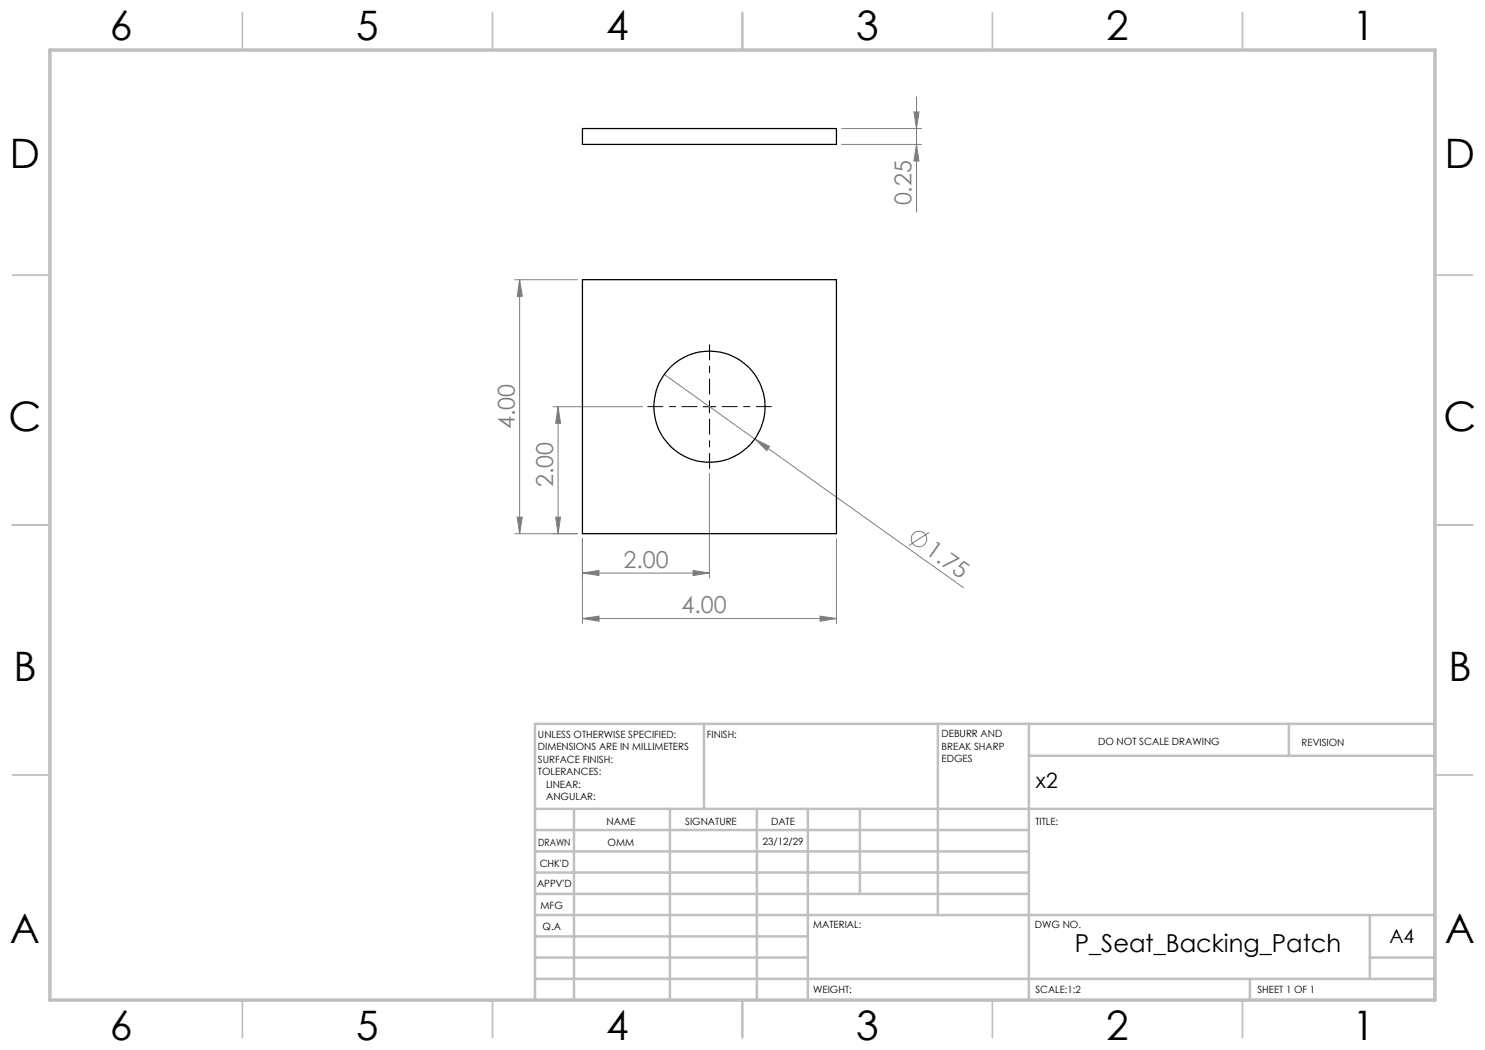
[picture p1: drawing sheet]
<svg xmlns="http://www.w3.org/2000/svg" width="297mm" height="210mm" viewBox="0 0 297 210" stroke-linecap="round" stroke-linejoin="round" font-family="sans-serif">
<g fill="none" stroke="#808080" stroke-width=".2">
<path d="M183.3 19.4v23M168.3 28.9h16M168.3 25.7h16M182.8 22.4h1l-.5 3.3zM183.3 28.9l.5 3.3h-1zM102.9 55.9h12.6M103.9 55.9v50.8M103.9 55.9l.6 3.4h-1.1zM132.9 74.9l59.8 42.6M110.6 81.3h17.9M111.6 81.3l.5 3.4h-1zM111.6 81.3v25.4"/>
<path d="M141.9 94.7v20.9M151 87.8l2.9 1.5-.5 .8zM102.9 106.7h12.6M103.4 103.4h1.1l-.6 3.3zM111.1 103.4h1l-.5 3.3zM116.5 114.6l3.3-.5v1zM116.5 107.7v17M116.5 114.6h25.4M138.6 114.1l3.3 .5-3.3 .5zM167.3 107.7v17M185.8 106.5l-4 2.6M116.5 123.7l3.3-.5v1z"/>
<path d="M116.5 123.7h50.8M164 123.2l3.3 .5-3.3 .5z"/>
<circle cx="183.8" cy="107.8" r="1.55"/>
</g>
<path d="M141.9 78.8v-9.8M139.4 81.3h-9.9M141.9 83.8v9.9M144.4 81.3h9.9" fill="none" stroke="#000" stroke-width=".2" stroke-dasharray="15.2 1.3 1.3 1.3" stroke-dashoffset="12.2"/>
<path d="M140.7 81.3h2.5M141.9 80.1v2.5" fill="none" stroke="#000" stroke-width=".2"/>
<g fill="none" stroke="#c0c0c0" stroke-width=".35">
<path d="M48.5 2.5v7.5M98.5 2.5v7.5M148.5 2.5v7.5M198.5 2.5v7.5M248.5 2.5v7.5M2.5 55h7.5M287 55h7.5M2.5 105h7.5M287 105h7.5M2.5 155h7.5M287 155h7.5M48.5 200v7.5"/>
<path d="M98.5 200v7.5M148.5 200v7.5M198.5 200v7.5M248.5 200v7.5"/>
</g>
<g fill="none" stroke="#c0c0c0" stroke-width=".5">
<path d="M140.8 144.8v17M187.6 144.8v38.2M205.8 144.8v55.2M205.8 151.2h81.2M257.8 144.8v6.4M287 144.8h-180v55.2M107 161.8h180M107 178.8h98.8M107 174.5h98.8M107 170.3h98.8M107 166h98.8M114.8 161.8v38.2"/>
<path d="M134 161.8v38.2M151.4 161.8v38.2M161.6 161.8v38.2M172 161.8v17M107 195.8h180M107 191.5h54.6M107 187.3h54.6M107 183h180M250 195.8v4.2M274 191.5h13M274 183v12.8"/>
</g>
<path d="M10 10h277v190h-277z" fill="none" stroke="#c0c0c0" stroke-width=".7"/>
<g fill="#808080">
<path d="M151 87.8l2.9 1.5-.5 .8z"/>
<path d="M116.5 123.7l3.3-.5v1zM164 123.2l3.3 .5-3.3 .5zM116.5 114.6l3.3-.5v1zM138.6 114.1l3.3 .5-3.3 .5z"/>
<path d="M111.1 103.4h1l-.5 3.3zM111.6 81.3l.5 3.4h-1zM183.3 28.9l.5 3.3h-1zM182.8 22.4h1l-.5 3.3z"/>
<path d="M103.9 55.9l.6 3.4h-1.1zM103.4 103.4h1.1l-.6 3.3z"/>
</g>
<g fill="none" stroke="#000" stroke-width=".25">
<path d="M116.5 25.7h50.8v3.2h-50.8zM116.5 55.9h50.8v50.8h-50.8z"/>
<circle cx="141.9" cy="81.4" r="11.1"/>
</g>
<g font-size="8.1">
<text x="22" y="8">6</text>
<text x="71.2" y="8">5</text>
<text x="121.2" y="8">4</text>
<text x="171.3" y="8">3</text>
<text x="221.3" y="8">2</text>
<text x="270.5" y="8">1</text>
<text x="2" y="33.6">D</text>
<text x="289" y="33.6">D</text>
<text x="1.7" y="86.1">C</text>
<text x="288.7" y="86.1">C</text>
<text x="2.7" y="136.1">B</text>
<text x="289.7" y="136.1">B</text>
<text x="2" y="188.6">A</text>
<text x="289" y="188.6">A</text>
<text x="22" y="208">6</text>
<text x="71.2" y="208">5</text>
<text x="121.2" y="208">4</text>
<text x="171.3" y="208">3</text>
<text x="221.3" y="208">2</text>
<text x="270.5" y="208">1</text>
</g>
<text font-size="4.9" x="215" y="190.3">P_Seat_Backing_Patch</text>
<g font-size="4.7" fill="#808080">
<text x="182.3" y="41.1" transform="rotate(-90 182.3 41.1)">0.25</text>
<text x="102.9" y="85.8" transform="rotate(-90 102.9 85.8)">4.00</text>
<text x="110.6" y="97.4" transform="rotate(-90 110.6 97.4)">2.00</text>
<text x="124.7" y="113.6">2.00</text>
<text x="184.9" y="110.7" transform="rotate(35 184.9 110.7)">1.75</text>
<text x="136.3" y="122.7">4.00</text>
</g>
<text font-size="4.2" x="207.2" y="157.6">x2</text>
<text font-size="3.9" x="277.9" y="188.5">A4</text>
<g font-size="2">
<text x="107.6" y="147.6">UNLESS OTHERWISE SPECIFIED:</text>
<text x="141.4" y="147.6">FINISH:</text>
<text x="188.3" y="147.5">DEBURR AND</text>
<text x="188.3" y="150">BREAK SHARP</text>
<text x="219.6" y="149">DO NOT SCALE DRAWING</text>
<text x="260.3" y="149.2">REVISION</text>
<text x="107.6" y="150.1">DIMENSIONS ARE IN MILLIMETERS</text>
<text x="107.6" y="152.6">SURFACE FINISH:</text>
<text x="107.6" y="155.1">TOLERANCES:</text>
<text x="188.3" y="152.5">EDGES</text>
<text x="109.2" y="157.6">LINEAR:</text>
<text x="109.2" y="160.1">ANGULAR:</text>
<text x="121.3" y="165">NAME</text>
<text x="137" y="164.9">SIGNATURE</text>
<text x="154.2" y="164.9">DATE</text>
<text x="207.1" y="164.9">TITLE:</text>
<text x="107.6" y="169.1">DRAWN</text>
<text x="107.9" y="173.3">CHK'D</text>
<text x="121.5" y="169.1">OMM</text>
<text x="152.6" y="168.9">23/12/29</text>
<text x="107.4" y="177.4">APPV'D</text>
<text x="108.1" y="181.8">MFG</text>
<text x="108.5" y="186">Q.A</text>
<text x="162.6" y="185.5">MATERIAL:</text>
<text x="207" y="185.5">DWG NO.</text>
<text x="162.6" y="198.5">WEIGHT:</text>
<text x="207.1" y="198.6">SCALE:1:2</text>
<text x="251.5" y="198.6">SHEET 1 OF 1</text>
</g>
</svg>
